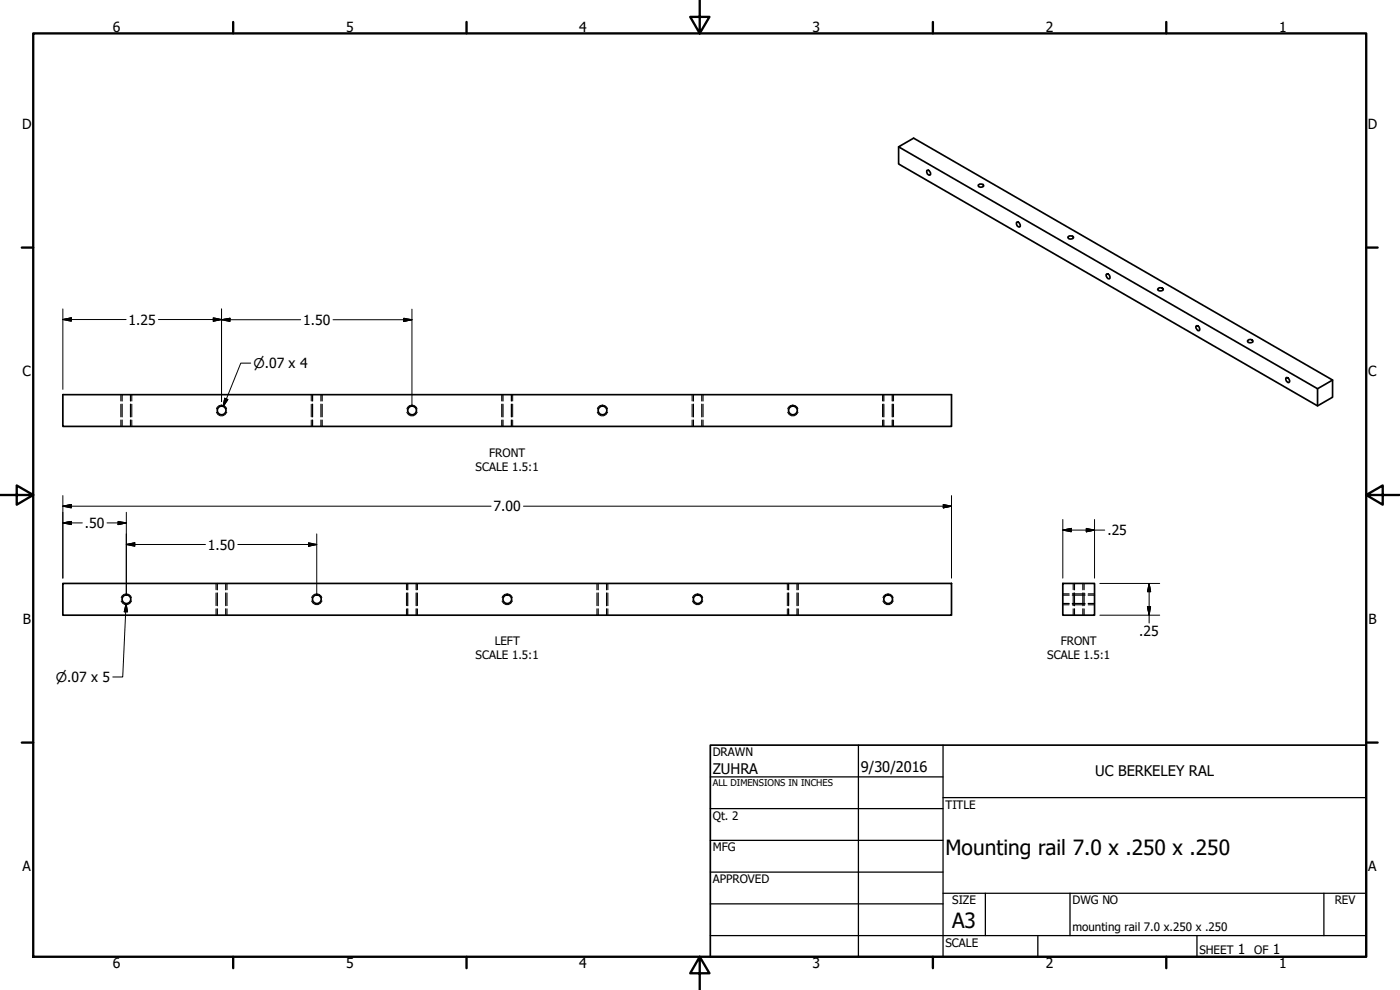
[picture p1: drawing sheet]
<svg xmlns="http://www.w3.org/2000/svg" width="420mm" height="297mm" viewBox="0 0 420 297" stroke-linecap="round" stroke-linejoin="round" font-family="sans-serif">
<!-- layer: Visible (ANSI) -->
<g fill="none" stroke="#000" stroke-width=".51">
<path d="M269.7 44.1v5.1l125.7 72.6 4.5-2.6v-5.2l-125.7-72.5-4.5 2.6 125.7 72.5v5.2M278.1 51.2l.2-.2a.95 .95 0 0 1 .7 1.6 1.04 1.04 0 0 1-.9-1.4zM293.6 55.5a1.13 1.13 0 0 1 1.6 .1 .9 .9 0 0 1-.8 .6 .9 .9 0 0 1-.8-.5zM305.1 66.8l.1-.2a.95 .95 0 0 1 .7 1.5 1.04 1.04 0 0 1-.8-1.3zM320.5 71a1.2 1.2 0 0 1 1.7 .2 .97 .97 0 0 1-1.7 .1zM332 82.3l.2-.1a.95 .95 0 0 1 .7 1.5 1.13 1.13 0 0 1-.9-1.4zM347.5 86.6a1.13 1.13 0 0 1 1.6 .1 .94 .94 0 0 1-.8 .6 .94 .94 0 0 1-.9-.4zM358.9 97.9l.3-.2a.95 .95 0 0 1 .7 1.5 1.23 1.23 0 0 1-1-1.3zM18.9 118.4h266.7v9.5h-266.7zM374.5 102.2a1.01 1.01 0 0 1 1.5 .1 .9 .9 0 0 1-.7 .6 .9 .9 0 0 1-.9-.5zM385.9 113.5l.2-.2a.95 .95 0 0 1 .7 1.5 1.12 1.12 0 0 1-.9-1.3zM399.9 114l-4.5 2.6"/>
<path d="M18.9 175.1h266.7v9.5h-266.7zM319 175.1h9.5v9.5h-9.5z"/>
<circle cx="66.5" cy="123.1" r="1.3"/>
<circle cx="123.7" cy="123.1" r="1.3"/>
<circle cx="180.8" cy="123.1" r="1.3"/>
<circle cx="238" cy="123.1" r="1.3"/>
<circle cx="37.9" cy="179.8" r="1.3"/>
<circle cx="95.1" cy="179.8" r="1.3"/>
<circle cx="152.2" cy="179.8" r="1.3"/>
<circle cx="209.4" cy="179.8" r="1.3"/>
<circle cx="266.5" cy="179.8" r="1.3"/>
</g>
<!-- layer: Hidden Narrow (ANSI) -->
<g fill="none" stroke="#000" stroke-width=".3">
<path d="M36.3 118.4v1.9M39.6 118.4v1.9M93.4 118.4v1.9M96.7 118.4v1.9M150.6 118.4v1.9M153.9 118.4v1.9M207.7 118.4v1.9M211 118.4v1.9M264.9 118.4v1.9M268.2 118.4v1.9M36.3 121.3v3.8M36.3 126v1.9"/>
<path d="M39.6 121.3v3.8M39.6 126v1.9M65 122.7a1.59 1.59 0 0 1 1.5-1.2 1.59 1.59 0 0 1 1.5 1.2M65 123.7a1.63 1.63 0 0 0 1.5 1.1 1.63 1.63 0 0 0 1.6-1.1M93.4 121.3v3.8M93.4 126v1.9M96.7 121.3v3.8M96.7 126v1.9M122.1 122.7a1.59 1.59 0 0 1 1.5-1.2 1.59 1.59 0 0 1 1.6 1.2M122.1 123.7a1.63 1.63 0 0 0 1.6 1.1 1.63 1.63 0 0 0 1.5-1.1M150.6 121.3v3.8M150.6 126v1.9"/>
<path d="M153.9 121.3v3.8M153.9 126v1.9M179.3 122.7a1.59 1.59 0 0 1 1.5-1.2 1.59 1.59 0 0 1 1.5 1.2M179.3 123.7a1.63 1.63 0 0 0 1.5 1.1 1.63 1.63 0 0 0 1.6-1.1M207.7 121.3v3.8M207.7 126v1.9M211 121.3v3.8M211 126v1.9M236.4 122.7a1.59 1.59 0 0 1 1.5-1.2 1.59 1.59 0 0 1 1.6 1.2M236.4 123.7a1.63 1.63 0 0 0 1.6 1.1 1.63 1.63 0 0 0 1.5-1.1M264.9 121.3v3.8M264.9 126v1.9"/>
<path d="M268.2 121.3v3.8M268.2 126v1.9M36.4 179.3a1.59 1.59 0 0 1 1.5-1.1 1.59 1.59 0 0 1 1.5 1.1M64.8 175.1v1.9M64.8 177.9v3.8M68.1 175.1v1.9M68.1 177.9v3.8M93.5 179.3a1.59 1.59 0 0 1 1.6-1.1 1.59 1.59 0 0 1 1.5 1.1M122 175.1v1.9M122 177.9v3.8M125.3 175.1v1.9M125.3 177.9v3.8"/>
<path d="M150.7 179.3a1.59 1.59 0 0 1 1.5-1.1 1.59 1.59 0 0 1 1.5 1.1M179.1 175.1v1.9M179.1 177.9v3.8M182.4 175.1v1.9M182.4 177.9v3.8M207.8 179.3a1.59 1.59 0 0 1 1.6-1.1 1.59 1.59 0 0 1 1.5 1.1M236.3 175.1v1.9M236.3 177.9v3.8M239.6 175.1v1.9M239.6 177.9v3.8M265 179.3a1.59 1.59 0 0 1 1.5-1.1 1.59 1.59 0 0 1 1.5 1.1M319 178.2h1.9"/>
<path d="M321.8 178.2h3.8M322.1 175.1v1.9M322.1 177.9v3.8M325.4 175.1v1.9M325.4 177.9v3.8M326.6 178.2h1.9M36.4 180.3a1.63 1.63 0 0 0 1.5 1.2 1.63 1.63 0 0 0 1.6-1.2M64.8 182.7v1.9M68.1 182.7v1.9M93.5 180.3a1.63 1.63 0 0 0 1.6 1.2 1.63 1.63 0 0 0 1.5-1.2M122 182.7v1.9M125.3 182.7v1.9"/>
<path d="M150.7 180.3a1.63 1.63 0 0 0 1.5 1.2 1.63 1.63 0 0 0 1.6-1.2M179.1 182.7v1.9M182.4 182.7v1.9M207.8 180.3a1.63 1.63 0 0 0 1.6 1.2 1.63 1.63 0 0 0 1.5-1.2M236.3 182.7v1.9M239.6 182.7v1.9M265 180.3a1.63 1.63 0 0 0 1.5 1.2 1.63 1.63 0 0 0 1.6-1.2M319 181.5h1.9M321.8 181.5h3.8M322.1 182.7v1.9M325.4 182.7v1.9M326.6 181.5h1.9"/>
</g>
<!-- layer: Hidden (ANSI) -->
<g fill="none" stroke="#000" stroke-width=".38">
<path d="M36.6 118.4v1.9M39.2 118.4v1.9M93.8 118.4v1.9M96.3 118.4v1.9M150.9 118.4v1.9M153.5 118.4v1.9M208.1 118.4v1.9M210.6 118.4v1.9M265.2 118.4v1.9M267.8 118.4v1.9M36.6 121.3v3.8M36.6 126v1.9"/>
<path d="M39.2 121.3v3.8M39.2 126v1.9M93.8 121.3v3.8M93.8 126v1.9M96.3 121.3v3.8M96.3 126v1.9M150.9 121.3v3.8M150.9 126v1.9M153.5 121.3v3.8M153.5 126v1.9M208.1 121.3v3.8M208.1 126v1.9"/>
<path d="M210.6 121.3v3.8M210.6 126v1.9M265.2 121.3v3.8M265.2 126v1.9M267.8 121.3v3.8M267.8 126v1.9M65.2 175.1v1.9M65.2 177.9v3.8M67.8 175.1v1.9M67.8 177.9v3.8M122.4 175.1v1.9M122.4 177.9v3.8"/>
<path d="M124.9 175.1v1.9M124.9 177.9v3.8M179.5 175.1v1.9M179.5 177.9v3.8M182.1 175.1v1.9M182.1 177.9v3.8M236.7 175.1v1.9M236.7 177.9v3.8M239.2 175.1v1.9M239.2 177.9v3.8M319 178.5h1.9M321.8 178.5h3.8"/>
<path d="M322.5 175.1v1.9M322.5 177.9v3.8M325 175.1v1.9M325 177.9v3.8M326.6 178.5h1.9M65.2 182.7v1.9M67.8 182.7v1.9M122.4 182.7v1.9M124.9 182.7v1.9M179.5 182.7v1.9M182.1 182.7v1.9M236.7 182.7v1.9"/>
<path d="M239.2 182.7v1.9M319 181.1h1.9M321.8 181.1h3.8M322.5 182.7v1.9M325 182.7v1.9M326.6 181.1h1.9"/>
</g>
<!-- layer: Border (ANSI) -->
<g fill="none" stroke="#000" stroke-width=".7">
<path d="M10 10h400v277.1h-400zM70 6.6v3.4M140 6.6v3.4M210 0v10l-2.9-4.9h5.8l-2.9 4.9M280 6.6v3.4M350 6.6v3.4M6.5 74.3h3.5M410 74.3h3.4M0 148.5h10l-5-2.8v5.7l5-2.9M410 148.5l5 2.9v-5.7l-5 2.8h10M6.5 222.8h3.5M410 222.8h3.4"/>
<path d="M70 287.1v3.4M140 287.1v3.4M210 287.1l2.9 4.9h-5.8l2.9-4.9v9.9M280 287.1v3.4M350 287.1v3.4"/>
</g>
<!-- layer: Title (ANSI) -->
<g fill="none" stroke="#000" stroke-width=".38">
<path d="M213.2 233.1h69.8M257.6 223.6v63.5M283 239.3h127M283 223.6v63.5M213.2 242.6h69.8M213.2 252.1h69.8M213.2 261.7h69.8M213.2 271.2h69.8M283 268h127M295.7 268v12.7M321.1 268v12.7M397.3 268v12.7"/>
<path d="M213.2 280.7h196.8M311.5 280.7v6.4M359.2 280.7v6.4"/>
</g>
<path d="M213.2 223.6h196.8v63.5h-196.8z" fill="none" stroke="#000" stroke-width=".51"/>
<!-- layer: Dimension (ANSI) -->
<g fill="none" stroke="#000" stroke-width=".3">
<path d="M18.9 95.9l2.5-.5v1zM18.9 92.7v24.1M18.9 95.9h18.9M47.6 95.9h18.9M64 95.4l2.5 .5-2.5 .5zM66.5 95.9l2.5-.4v.9zM66.5 92.7v27.8M66.5 95.9h23.7M99.9 95.9h23.7M121.2 95.5l2.4 .4-2.4 .5zM123.6 92.8v28.8M67.4 119.5l1 .4-1.4 2.1z"/>
<path d="M75.2 109h-2.9l-5.3 13M18.9 156.9l2.5-.5v1zM18.9 151.9l2.5-.5v1zM18.9 156.9h5.8M18.9 148.7v24.8M18.9 151.9h128.5M32.1 156.9h5.8M35.4 156.4l2.5 .5-2.5 .5zM37.9 153.7v24.5M157.1 151.9h128.5M283.1 151.4l2.5 .5-2.5 .5zM285.6 148.7v24.8"/>
<path d="M319 159.1l2.5-.6v1.1zM319 159.1h12.5M319 155.9v17.6M326 158.5l2.5 .6-2.5 .5zM328.5 155.9v17.6M37.9 163.4l2.5-.5v1zM37.9 163.4h23.8M71.4 163.4h23.7M92.6 162.9l2.5 .5-2.5 .5zM95.1 160.2v18M330.1 175.1h17.9M344.9 175.1l.4 2.4h-.9z"/>
<path d="M344.9 175.1v11.8M37.8 181.1l.4 2.5h-.9zM37.8 181.1l-1 22h-3M330.1 184.6h17.9M344.4 182h.9l-.4 2.6z"/>
</g>
<g fill="#000" stroke="#000" stroke-width=".3">
<path d="M18.9 95.9l2.5-.5zM18.9 95.9l2.5-.5v1zM64 96.4l2.5-.5zM64 95.4l2.5 .5-2.5 .5zM66.5 95.9l2.5-.4zM66.5 95.9l2.5-.4v.9zM121.2 96.4l2.4-.5zM121.2 95.5l2.4 .4-2.4 .5zM67.4 119.5l-.4 2.5zM67.4 119.5l1 .4-1.4 2.1zM18.9 156.9l2.5-.5zM18.9 156.9l2.5-.5v1z"/>
<path d="M18.9 151.9l2.5-.5zM18.9 151.9l2.5-.5v1zM35.4 157.4l2.5-.5zM35.4 156.4l2.5 .5-2.5 .5zM283.1 152.4l2.5-.5zM283.1 151.4l2.5 .5-2.5 .5zM319 159.1l2.5-.6zM319 159.1l2.5-.6v1.1zM326 159.6l2.5-.5zM326 158.5l2.5 .6-2.5 .5zM37.9 163.4l2.5-.5zM37.9 163.4l2.5-.5v1z"/>
<path d="M92.6 163.9l2.5-.5zM92.6 162.9l2.5 .5-2.5 .5zM344.9 175.1l.4 2.4zM344.9 175.1l.4 2.4h-.9zM37.8 181.1l.4 2.5zM37.8 181.1l.4 2.5h-.9zM344.4 182l.5 2.6zM344.4 182h.9l-.4 2.6z"/>
</g>
<g font-size="6.3">
<text x="283.8" y="256.5">Mounting rail 7.0 x .250 x .250</text>
<text x="285.8" y="278.6">A3</text>
</g>
<g font-size="4.4">
<text x="213.9" y="232.2">ZUHRA</text>
<text x="258.4" y="231.6">9/30/2016</text>
<text x="328.7" y="233">UC BERKELEY RAL</text>
</g>
<g font-size="4.2">
<text x="33.8" y="9.6">6</text>
<text x="103.9" y="9.6">5</text>
<text x="173.9" y="9.6">4</text>
<text x="243.8" y="9.6">3</text>
<text x="313.9" y="9.6">2</text>
<text x="383.9" y="9.6">1</text>
<text x="6.7" y="38.7">D</text>
<text x="410.5" y="38.7">D</text>
<text x="38.6" y="97.4">1.25</text>
<text x="91" y="97.5">1.50</text>
<text x="6.8" y="113">C</text>
<text x="410.7" y="113">C</text>
<text x="148.1" y="153.4">7.00</text>
<text x="25.5" y="158.4">.50</text>
<text x="332.4" y="160.6">.25</text>
<text x="62.4" y="164.9">1.50</text>
<text x="6.9" y="187.2">B</text>
<text x="341.9" y="190.9">.25</text>
<text x="410.7" y="187.2">B</text>
<text x="6.8" y="261.4">A</text>
<text x="410.7" y="261.4">A</text>
<text x="371.5" y="286.2">1</text>
<text x="382" y="286.2">1</text>
<text x="33.8" y="290.5">6</text>
<text x="103.9" y="290.5">5</text>
<text x="173.9" y="290.5">4</text>
<text x="243.8" y="290.5">3</text>
<text x="313.9" y="290.5">2</text>
<text x="383.9" y="290.5">1</text>
</g>
<g font-size="4">
<text x="76.1" y="110.4">⌀.07 x 4</text>
<text x="16.8" y="204.6">⌀.07 x 5</text>
</g>
<g font-size="3.5">
<text x="146.8" y="137">FRONT</text>
<text x="142.7" y="141.2">SCALE 1.5:1</text>
<text x="142.7" y="197.8">SCALE 1.5:1</text>
<text x="148.5" y="193.6">LEFT</text>
<text x="314.3" y="197.9">SCALE 1.5:1</text>
<text x="318.3" y="193.7">FRONT</text>
<text x="213.9" y="226.9">DRAWN</text>
<text x="213.9" y="245.9">Qt. 2</text>
<text x="283.8" y="242.6">TITLE</text>
<text x="213.9" y="255.4">MFG</text>
<text x="213.9" y="265">APPROVED</text>
<text x="285.8" y="271.3">SIZE</text>
<text x="321.9" y="271.3">DWG NO</text>
<text x="400.6" y="271.3">REV</text>
<text x="321.9" y="279.2">mounting rail 7.0 x.250 x .250</text>
<text x="283.8" y="284">SCALE</text>
<text x="360" y="286.2">SHEET</text>
<text x="376.4" y="286.2">OF</text>
</g>
<text font-size="2.8" x="213.9" y="235.9">ALL DIMENSIONS IN INCHES</text>
</svg>
